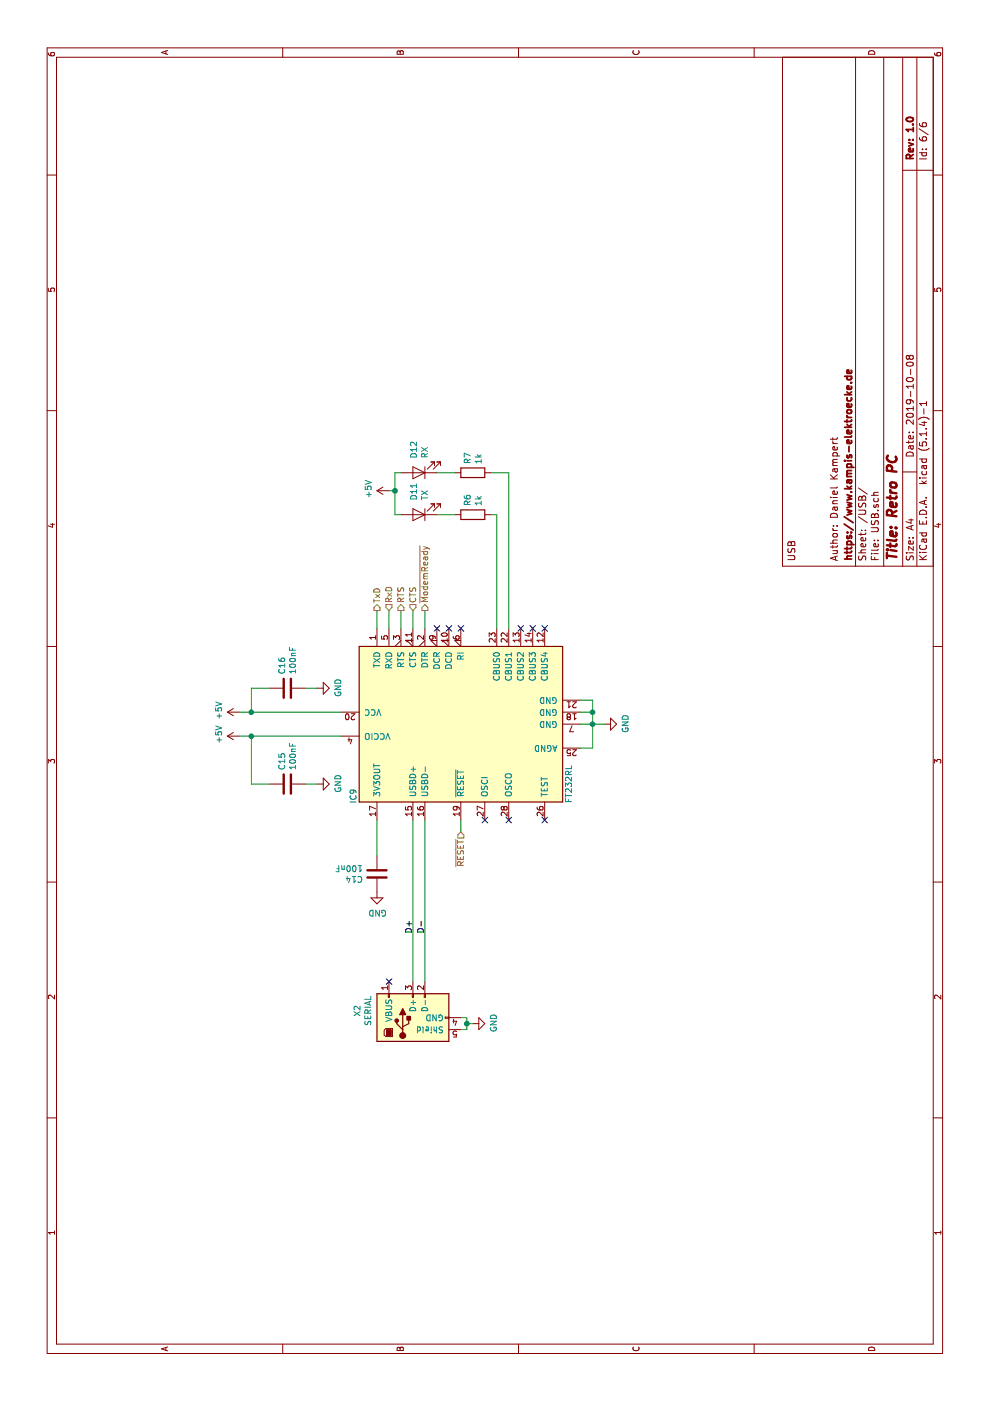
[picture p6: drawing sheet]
EESchema Schematic File Version 4
LIBS:Retro PC-cache
EELAYER 30 0
EELAYER END
$Descr A4 11693 8268
encoding utf-8
Sheet 6 6
Title "Retro PC"
Date "2019-10-08"
Rev "1.0"
Comp ""
Comment1 "Author: Daniel Kampert"
Comment2 ""
Comment3 ""
Comment4 "USB"
$EndDescr
$Comp
L Interface_USB:FT232RL IC?
U 1 1
P 5650 3850
AR Path="/5E95D1D6" Ref="IC?"  Part="1" 
AR Path="/5E9064F2/5E95D1D6" Ref="IC9"  Part="1" 
F 0 "IC9" H 5050 4750 50  0000 C CNN
F 1 "FT232RL" H 5150 2950 50  0000 C CNN
F 2 "Package_SO:SSOP-28_5.3x10.2mm_P0.65mm" H 5650 3850 50  0001 C CNN
F 3 "http://www.ftdichip.com/Products/ICs/FT232RL.htm" H 5650 3850 50  0001 C CNN
F 4 "FTDI" H 5650 3850 50  0001 C CNN "Mfr."
F 5 "FT232RL-REEL" H 5650 3850 50  0001 C CNN "Mfr. No."
F 6 "895-FT232RL" H 5650 3850 50  0001 C CNN "Mouser"
	1    5650 3850
	1    0    0    -1  
$EndComp
$Comp
L Device:LED D?
U 1 1
P 7400 3500
AR Path="/5E95D1E6" Ref="D?"  Part="1" 
AR Path="/5E9064F2/5E95D1E6" Ref="D11"  Part="1" 
F 0 "D11" V 7439 3382 50  0000 R CNN
F 1 "TX" V 7348 3382 50  0000 R CNN
F 2 "LED_SMD:LED_0805_2012Metric" H 7400 3500 50  0001 C CNN
F 3 "https://www.mouser.de/datasheet/2/216/apt2012pyw-1173287.pdf" H 7400 3500 50  0001 C CNN
F 4 "Kingbright" H 7400 3500 50  0001 C CNN "Mfr."
F 5 "APT2012PYW" H 7400 3500 50  0001 C CNN "Mfr. No."
F 6 "604-APT2012PYW" H 7400 3500 50  0001 C CNN "Mouser"
	1    7400 3500
	0    -1   -1   0   
$EndComp
$Comp
L Device:R R?
U 1 1
P 7400 3950
AR Path="/5E95D1EC" Ref="R?"  Part="1" 
AR Path="/5E9064F2/5E95D1EC" Ref="R6"  Part="1" 
F 0 "R6" H 7470 3996 50  0000 L CNN
F 1 "1k" H 7470 3905 50  0000 L CNN
F 2 "Resistor_SMD:R_0805_2012Metric" V 7330 3950 50  0001 C CNN
F 3 "https://www.mouser.de/datasheet/2/447/Yageo%20LR_MFP_2013-594635.pdf" H 7400 3950 50  0001 C CNN
F 4 "Yageo" H 7400 3950 50  0001 C CNN "Mfr."
F 5 "MFP-25BRD52-1K" H 7400 3950 50  0001 C CNN "Mfr. No."
F 6 "603-MFP-25BRD52-1K" H 7400 3950 50  0001 C CNN "Mouser"
	1    7400 3950
	1    0    0    -1  
$EndComp
$Comp
L Device:R R?
U 1 1
P 7750 3950
AR Path="/5E95D1F2" Ref="R?"  Part="1" 
AR Path="/5E9064F2/5E95D1F2" Ref="R7"  Part="1" 
F 0 "R7" H 7820 3996 50  0000 L CNN
F 1 "1k" H 7820 3905 50  0000 L CNN
F 2 "Resistor_SMD:R_0805_2012Metric" V 7680 3950 50  0001 C CNN
F 3 "https://www.mouser.de/datasheet/2/447/Yageo%20LR_MFP_2013-594635.pdf" H 7750 3950 50  0001 C CNN
F 4 "Yageo" H 7750 3950 50  0001 C CNN "Mfr."
F 5 "MFP-25BRD52-1K" H 7750 3950 50  0001 C CNN "Mfr. No."
F 6 "603-MFP-25BRD52-1K" H 7750 3950 50  0001 C CNN "Mouser"
	1    7750 3950
	1    0    0    -1  
$EndComp
$Comp
L Device:LED D?
U 1 1
P 7750 3500
AR Path="/5E95D1F8" Ref="D?"  Part="1" 
AR Path="/5E9064F2/5E95D1F8" Ref="D12"  Part="1" 
F 0 "D12" V 7789 3382 50  0000 R CNN
F 1 "RX" V 7698 3382 50  0000 R CNN
F 2 "LED_SMD:LED_0805_2012Metric" H 7750 3500 50  0001 C CNN
F 3 "https://www.mouser.de/datasheet/2/216/apt2012pgw-1173286.pdf" H 7750 3500 50  0001 C CNN
F 4 "Kingbright" H 7750 3500 50  0001 C CNN "Mfr."
F 5 "APT2012PGW" H 7750 3500 50  0001 C CNN "Mfr. No."
F 6 "604-APT2012PGW" H 7750 3500 50  0001 C CNN "Mouser"
	1    7750 3500
	0    -1   -1   0   
$EndComp
$Comp
L Device:C C?
U 1 1
P 4400 3150
AR Path="/5E95D20C" Ref="C?"  Part="1" 
AR Path="/5E9064F2/5E95D20C" Ref="C14"  Part="1" 
F 0 "C14" H 4515 3196 50  0000 L CNN
F 1 "100nF" H 4515 3105 50  0000 L CNN
F 2 "Capacitor_SMD:C_0805_2012Metric" H 4438 3000 50  0001 C CNN
F 3 "https://www.mouser.de/datasheet/2/212/KEM_C1002_X7R_SMD-1102033.pdf" H 4400 3150 50  0001 C CNN
F 4 "KEMET" H 4400 3150 50  0001 C CNN "Mfr."
F 5 "C0805C104K5RACTU" H 4400 3150 50  0001 C CNN "Mfr. No."
F 6 "80-C0805C104K5R" H 4400 3150 50  0001 C CNN "Mouser"
	1    4400 3150
	0    -1   -1   0   
$EndComp
$Comp
L power:GND #PWR?
U 1 1
P 4250 3150
AR Path="/5E95D212" Ref="#PWR?"  Part="1" 
AR Path="/5E9064F2/5E95D212" Ref="#PWR049"  Part="1" 
F 0 "#PWR049" H 4250 2900 50  0001 C CNN
F 1 "GND" H 4255 2977 50  0000 C CNN
F 2 "" H 4250 3150 50  0001 C CNN
F 3 "" H 4250 3150 50  0001 C CNN
	1    4250 3150
	0    1    1    0   
$EndComp
Wire Wire Line
	4550 3150 4850 3150
Wire Wire Line
	5450 4950 5650 4950
Wire Wire Line
	5450 4850 5450 4950
Wire Wire Line
	5650 4950 5650 4850
Connection ~ 5650 4950
Wire Wire Line
	5650 4950 5750 4950
Wire Wire Line
	5750 4950 5750 4850
Wire Wire Line
	5750 4950 5850 4950
Wire Wire Line
	5850 4950 5850 4850
Connection ~ 5750 4950
$Comp
L power:+5V #PWR?
U 1 1
P 7600 3250
AR Path="/5E95D229" Ref="#PWR?"  Part="1" 
AR Path="/5E9064F2/5E95D229" Ref="#PWR055"  Part="1" 
F 0 "#PWR055" H 7600 3100 50  0001 C CNN
F 1 "+5V" H 7615 3423 50  0000 C CNN
F 2 "" H 7600 3250 50  0001 C CNN
F 3 "" H 7600 3250 50  0001 C CNN
	1    7600 3250
	1    0    0    -1  
$EndComp
Wire Wire Line
	7600 3250 7600 3300
Wire Wire Line
	7600 3300 7400 3300
Wire Wire Line
	7600 3300 7750 3300
Connection ~ 7600 3300
Wire Wire Line
	6450 4150 7400 4150
Wire Wire Line
	6450 4250 7750 4250
Wire Wire Line
	7750 3800 7750 3650
Wire Wire Line
	4750 3850 4850 3850
Wire Wire Line
	3500 3450 4850 3450
Wire Wire Line
	4850 3550 3500 3550
Wire Wire Line
	3100 3850 3100 3900
Wire Wire Line
	3100 3900 3150 3900
Wire Wire Line
	3200 3900 3200 3850
Wire Wire Line
	3150 3900 3150 3950
Connection ~ 3150 3900
Wire Wire Line
	3150 3900 3200 3900
$Comp
L power:GND #PWR?
U 1 1
P 3150 3950
AR Path="/5E95D244" Ref="#PWR?"  Part="1" 
AR Path="/5E9064F2/5E95D244" Ref="#PWR047"  Part="1" 
F 0 "#PWR047" H 3150 3700 50  0001 C CNN
F 1 "GND" H 3155 3777 50  0000 C CNN
F 2 "" H 3150 3950 50  0001 C CNN
F 3 "" H 3150 3950 50  0001 C CNN
	1    3150 3950
	1    0    0    -1  
$EndComp
Text HLabel 6600 3150 2    50   Output ~ 0
TxD
Text HLabel 6600 3250 2    50   Input ~ 0
RxD
Wire Wire Line
	5650 4950 5650 5050
Wire Wire Line
	6600 3150 6450 3150
Wire Wire Line
	6450 3250 6600 3250
NoConn ~ 4850 4050
NoConn ~ 4850 4250
NoConn ~ 4850 4550
NoConn ~ 6450 4550
NoConn ~ 6450 4450
NoConn ~ 6450 4350
NoConn ~ 6450 3850
NoConn ~ 6450 3650
NoConn ~ 6450 3750
$Comp
L power:+5V #PWR?
U 1 1
P 5550 2000
AR Path="/5ECF03CA" Ref="#PWR?"  Part="1" 
AR Path="/5E9064F2/5ECF03CA" Ref="#PWR051"  Part="1" 
F 0 "#PWR051" H 5550 1850 50  0001 C CNN
F 1 "+5V" H 5565 2173 50  0000 C CNN
F 2 "" H 5550 2000 50  0001 C CNN
F 3 "" H 5550 2000 50  0001 C CNN
	1    5550 2000
	1    0    0    -1  
$EndComp
$Comp
L power:GND #PWR?
U 1 1
P 5650 5050
AR Path="/5ECF08BF" Ref="#PWR?"  Part="1" 
AR Path="/5E9064F2/5ECF08BF" Ref="#PWR052"  Part="1" 
F 0 "#PWR052" H 5650 4800 50  0001 C CNN
F 1 "GND" H 5655 4877 50  0000 C CNN
F 2 "" H 5650 5050 50  0001 C CNN
F 3 "" H 5650 5050 50  0001 C CNN
	1    5650 5050
	1    0    0    -1  
$EndComp
Text HLabel 4750 3850 0    50   Input ~ 0
~RESET
Text HLabel 6600 3450 2    50   Input ~ 0
CTS
Text HLabel 6600 3350 2    50   Output ~ 0
RTS
Wire Wire Line
	6450 3350 6600 3350
Wire Wire Line
	6600 3450 6450 3450
Text HLabel 6600 3550 2    50   Output ~ 0
~ModemReady
Wire Wire Line
	6450 3550 6600 3550
$Comp
L Device:C C?
U 1 1
P 5150 2400
AR Path="/5E2B4DFA" Ref="C?"  Part="1" 
AR Path="/5E9064F2/5E2B4DFA" Ref="C15"  Part="1" 
F 0 "C15" H 5265 2446 50  0000 L CNN
F 1 "100nF" H 5265 2355 50  0000 L CNN
F 2 "Capacitor_SMD:C_0805_2012Metric" H 5188 2250 50  0001 C CNN
F 3 "https://www.mouser.de/datasheet/2/212/KEM_C1002_X7R_SMD-1102033.pdf" H 5150 2400 50  0001 C CNN
F 4 "KEMET" H 5150 2400 50  0001 C CNN "Mfr."
F 5 "C0805C104K5RACTU" H 5150 2400 50  0001 C CNN "Mfr. No."
F 6 "80-C0805C104K5R" H 5150 2400 50  0001 C CNN "Mouser"
	1    5150 2400
	1    0    0    -1  
$EndComp
$Comp
L power:GND #PWR?
U 1 1
P 5150 2650
AR Path="/5E2B8CA7" Ref="#PWR?"  Part="1" 
AR Path="/5E9064F2/5E2B8CA7" Ref="#PWR050"  Part="1" 
F 0 "#PWR050" H 5150 2400 50  0001 C CNN
F 1 "GND" H 5155 2477 50  0000 C CNN
F 2 "" H 5150 2650 50  0001 C CNN
F 3 "" H 5150 2650 50  0001 C CNN
	1    5150 2650
	1    0    0    -1  
$EndComp
$Comp
L Device:C C?
U 1 1
P 5950 2400
AR Path="/5E2BDF0E" Ref="C?"  Part="1" 
AR Path="/5E9064F2/5E2BDF0E" Ref="C16"  Part="1" 
F 0 "C16" H 6065 2446 50  0000 L CNN
F 1 "100nF" H 6065 2355 50  0000 L CNN
F 2 "Capacitor_SMD:C_0805_2012Metric" H 5988 2250 50  0001 C CNN
F 3 "https://www.mouser.de/datasheet/2/212/KEM_C1002_X7R_SMD-1102033.pdf" H 5950 2400 50  0001 C CNN
F 4 "KEMET" H 5950 2400 50  0001 C CNN "Mfr."
F 5 "C0805C104K5RACTU" H 5950 2400 50  0001 C CNN "Mfr. No."
F 6 "80-C0805C104K5R" H 5950 2400 50  0001 C CNN "Mouser"
	1    5950 2400
	1    0    0    -1  
$EndComp
$Comp
L power:GND #PWR?
U 1 1
P 5950 2650
AR Path="/5E2BDF14" Ref="#PWR?"  Part="1" 
AR Path="/5E9064F2/5E2BDF14" Ref="#PWR054"  Part="1" 
F 0 "#PWR054" H 5950 2400 50  0001 C CNN
F 1 "GND" H 5955 2477 50  0000 C CNN
F 2 "" H 5950 2650 50  0001 C CNN
F 3 "" H 5950 2650 50  0001 C CNN
	1    5950 2650
	1    0    0    -1  
$EndComp
Wire Wire Line
	5150 2550 5150 2650
Wire Wire Line
	5150 2250 5150 2100
Wire Wire Line
	5150 2100 5550 2100
Wire Wire Line
	5550 2100 5550 2000
Wire Wire Line
	5950 2100 5950 2250
Wire Wire Line
	5950 2550 5950 2650
Text Label 3900 3450 0    50   ~ 0
D+
Text Label 3900 3550 0    50   ~ 0
D-
Wire Wire Line
	5550 2100 5550 2850
Connection ~ 5550 2100
Wire Wire Line
	5750 2100 5750 2850
Wire Wire Line
	5750 2100 5950 2100
$Comp
L power:+5V #PWR?
U 1 1
P 5750 2000
AR Path="/5D9D8F30" Ref="#PWR?"  Part="1" 
AR Path="/5E9064F2/5D9D8F30" Ref="#PWR053"  Part="1" 
F 0 "#PWR053" H 5750 1850 50  0001 C CNN
F 1 "+5V" H 5765 2173 50  0000 C CNN
F 2 "" H 5750 2000 50  0001 C CNN
F 3 "" H 5750 2000 50  0001 C CNN
	1    5750 2000
	1    0    0    -1  
$EndComp
Wire Wire Line
	5750 2000 5750 2100
Connection ~ 5750 2100
Wire Wire Line
	7400 4100 7400 4150
Wire Wire Line
	7750 4100 7750 4250
Wire Wire Line
	7400 3650 7400 3800
Wire Wire Line
	7400 3350 7400 3300
Wire Wire Line
	7750 3350 7750 3300
$Comp
L Connector_Custom:USB-B X2
U 1 1
P 3200 3450
AR Path="/5DA7E5BF" Ref="X2"  Part="1" 
AR Path="/5E9064F2/5DA7E5BF" Ref="X2"  Part="1" 
F 0 "X2" H 3257 3917 50  0000 C CNN
F 1 "SERIAL" H 3257 3826 50  0000 C CNN
F 2 "Connector_Custom:USB-B_TE_2923042_Horizontal" H 3350 3400 50  0001 C CNN
F 3 "https://www.te.com/commerce/DocumentDelivery/DDEController?Action=showdoc&DocId=Customer+Drawing%7F292304%7FD4%7Fpdf%7FEnglish%7FENG_CD_292304_D4.pdf%7F292304-2" H 3350 3400 50  0001 C CNN
F 4 "TE Connectivity" H 3257 4007 50  0001 C CNN "Mfr."
F 5 "292304-2" H 3257 3916 50  0001 C CNN "Mfr. No."
F 6 "571-292304-2" H 3257 3825 50  0001 C CNN "Mouser"
	1    3200 3450
	1    0    0    -1  
$EndComp
NoConn ~ 3500 3250
$EndSCHEMATC
